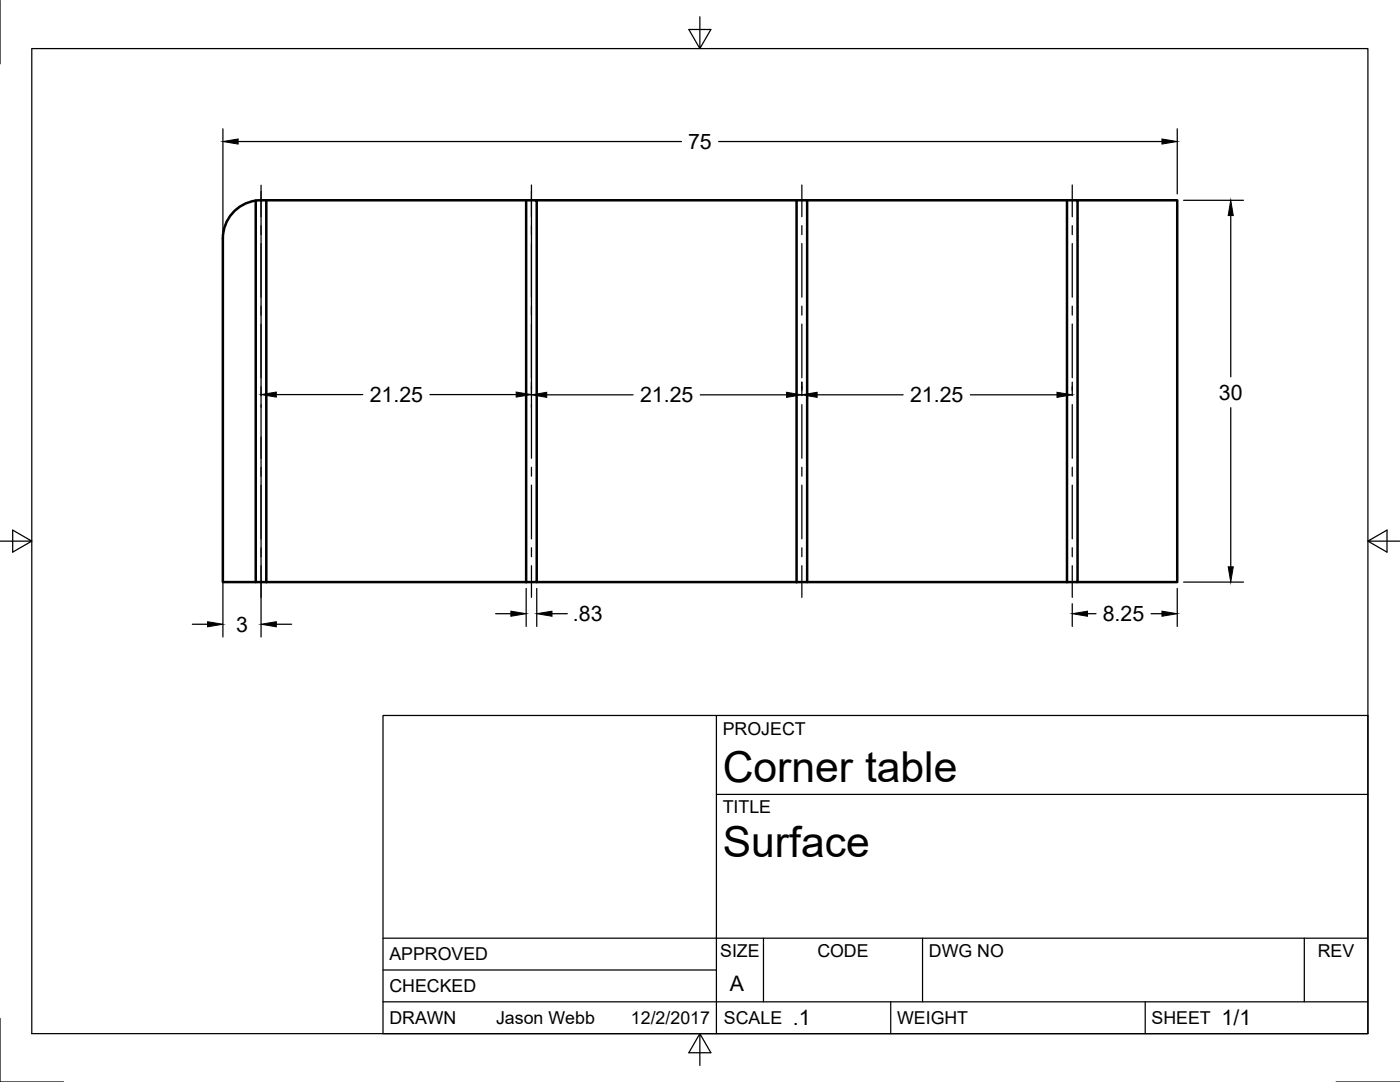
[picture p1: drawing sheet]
<svg xmlns="http://www.w3.org/2000/svg" width="279mm" height="216mm" viewBox="0 0 279 216" stroke-linecap="round" stroke-linejoin="round" font-family="sans-serif">
<!-- layer: Visible -->
<g fill="none" stroke="#000" stroke-width=".5">
<path d="M53.1 40v76.1M105 40h2.1v76.1h-2.1M105 40h-54M105 40v76.1M107.1 40h51.9M159 40h2.1v76.1h-2.1M159 40v76.1M161.1 40h51.8M212.9 40h2.1v76.1h-2.1M212.9 40v76.1M215 40h19.9v76.1h-19.9M51 40v76.1h2.1"/>
<path d="M51 40a7.6 7.6 0 0 0-6.5 7.6v68.5h6.5M53.1 116.1h51.9M107.1 116.1h51.9M161.1 116.1h51.8"/>
</g>
<!-- layer: Border -->
<path d="M0 0v12.7M6.3 9.7h266.7v196.6h-266.7zM139.7 3.3v6.4l2.2-3.8h-4.4l2.2 3.8M0 108h6.3l-3.8-2.2v4.4l3.8-2.2M273 108l3.8 2.2v-4.4l-3.8 2.2h6.3M0 203.2v12.7h12.7M139.7 206.3l-2.2 3.8h4.4l-2.2-3.8v6.3M266.6 215.9h12.7" fill="none" stroke="#000" stroke-width=".25"/>
<!-- layer: Titleblock -->
<path d="M76.4 142.8h196.6v63.5h-196.6zM143 158.5h130M143 142.8v63.5M76.4 199.9h196.6M76.4 193.6h66.6M76.4 187.2h196.6M152.4 187.2v12.7M177.8 199.9v6.4M184.1 187.2v12.7M228.6 199.9v6.4M260.3 187.2v12.7" fill="none" stroke="#000" stroke-width=".25"/>
<!-- layer: Dimensions -->
<g fill="none" stroke="#000" stroke-width=".25">
<path d="M44.5 25.7v20.6M47.5 28.2h88.5M52.1 38.2v43.1M106.1 38.2v43.1M143.4 28.2h88.5M234.9 25.7v13M236.2 40h12M245.6 43v32.2M55.1 78.7h17.3M85.8 78.7h17.2M109.1 78.8h17.2M139.7 78.8h17.3"/>
<path d="M160 76.2v1.7M163.1 78.8h17.1M193.6 78.8h17.3M214 76.2v1.7M44.5 87.2v39.9M52.1 87.2v39.9M245.6 81.3v31.8M105 117.4v7.6M107.1 117.4v7.6M234.9 117.4v7.6M236.2 116.1h12M38.4 124.6h3"/>
<path d="M55.1 124.6h3.1M98.9 122.5h3.1M110.2 122.5h3M214 120.5v4.5M217 122.5h1.7M229.7 122.5h2.2"/>
</g>
<g fill="#000" stroke="#000" stroke-width=".2">
<path d="M44.5 28.2l3-.5v1zM231.9 27.7l3 .5-3 .5zM245.6 40l.5 3h-1zM52.1 78.7l3-.5v1zM103 78.2l3.1 .5-3.1 .5zM106.1 78.8l3-.5v1zM157 78.3l3 .5-3 .5zM160 78.8l3.1-.5v1zM210.9 78.3l3.1 .5-3.1 .5zM245.1 113.1h1l-.5 3zM41.4 124.1l3.1 .5-3.1 .5zM52.1 124.6l3-.5v1z"/>
<path d="M102 122l3 .5-3 .5zM107.1 122.5l3.1-.5v1zM214 122.5l3-.5v1zM231.9 122l3 .5-3 .5z"/>
</g>
<!-- layer: Center Lines -->
<g fill="none" stroke="#000" stroke-width=".25">
<path d="M52.1 37v6.3M106.1 36.9v6.3M160 36.9v6.3M214 36.9v6.3M52.1 45v1.8M52.1 48.6v10.7M106.1 45v1.8M106.1 48.6v10.7M160 45v1.8M160 48.6v10.7M214 45v1.8M214 48.6v10.7"/>
<path d="M52.1 61.1v1.8M52.1 64.7v10.7M52.1 77.2v1.8M106.1 61.1v1.8M106.1 64.7v10.7M106.1 77.2v1.7M160 61.1v1.8M160 64.7v10.7M160 77.2v1.7M214 61.1v1.8M214 64.7v10.7M214 77.2v1.7"/>
<path d="M52.1 80.8v10.7M52.1 93.3v1.7M52.1 96.8v10.7M106.1 80.7v10.7M106.1 93.2v1.8M106.1 96.8v10.7M160 80.7v10.7M160 93.2v1.8M160 96.8v10.7M214 80.7v10.7M214 93.2v1.8M214 96.8v10.7"/>
<path d="M52.1 109.3v1.8M52.1 112.9v6.3M106.1 109.3v1.8M106.1 112.9v6.3M160 109.3v1.8M160 112.9v6.3M214 109.3v1.8M214 112.9v6.3"/>
</g>
<g font-size="8.5">
<text x="144.2" y="156">Corner table</text>
<text x="144.2" y="171">Surface</text>
</g>
<g font-size="4.3">
<text x="137.3" y="29.7">75</text>
<text x="73.8" y="80.2">21.25</text>
<text x="127.7" y="80.3">21.25</text>
<text x="181.6" y="80.3">21.25</text>
<text x="243.3" y="79.8">30</text>
<text x="114.3" y="124">.83</text>
<text x="220.1" y="124">8.25</text>
<text x="47.1" y="126.1">3</text>
<text x="145.7" y="197.7">A</text>
<text x="158.2" y="204.6">.1</text>
<text x="243.8" y="204.6">1/1</text>
</g>
<g font-size="3.5">
<text x="144.2" y="146.6">PROJECT</text>
<text x="144.2" y="162.3">TITLE</text>
<text x="77.7" y="191.7">APPROVED</text>
<text x="143.7" y="191">SIZE</text>
<text x="163.1" y="191">CODE</text>
<text x="185.4" y="191">DWG NO</text>
<text x="263" y="191">REV</text>
<text x="77.7" y="198">CHECKED</text>
<text x="77.7" y="204.3">DRAWN</text>
<text x="99" y="204.3">Jason Webb</text>
<text x="125.9" y="204.3">12/2/2017</text>
<text x="144.5" y="204.3">SCALE</text>
<text x="179" y="204.3">WEIGHT</text>
<text x="229.8" y="204.3">SHEET</text>
</g>
</svg>
